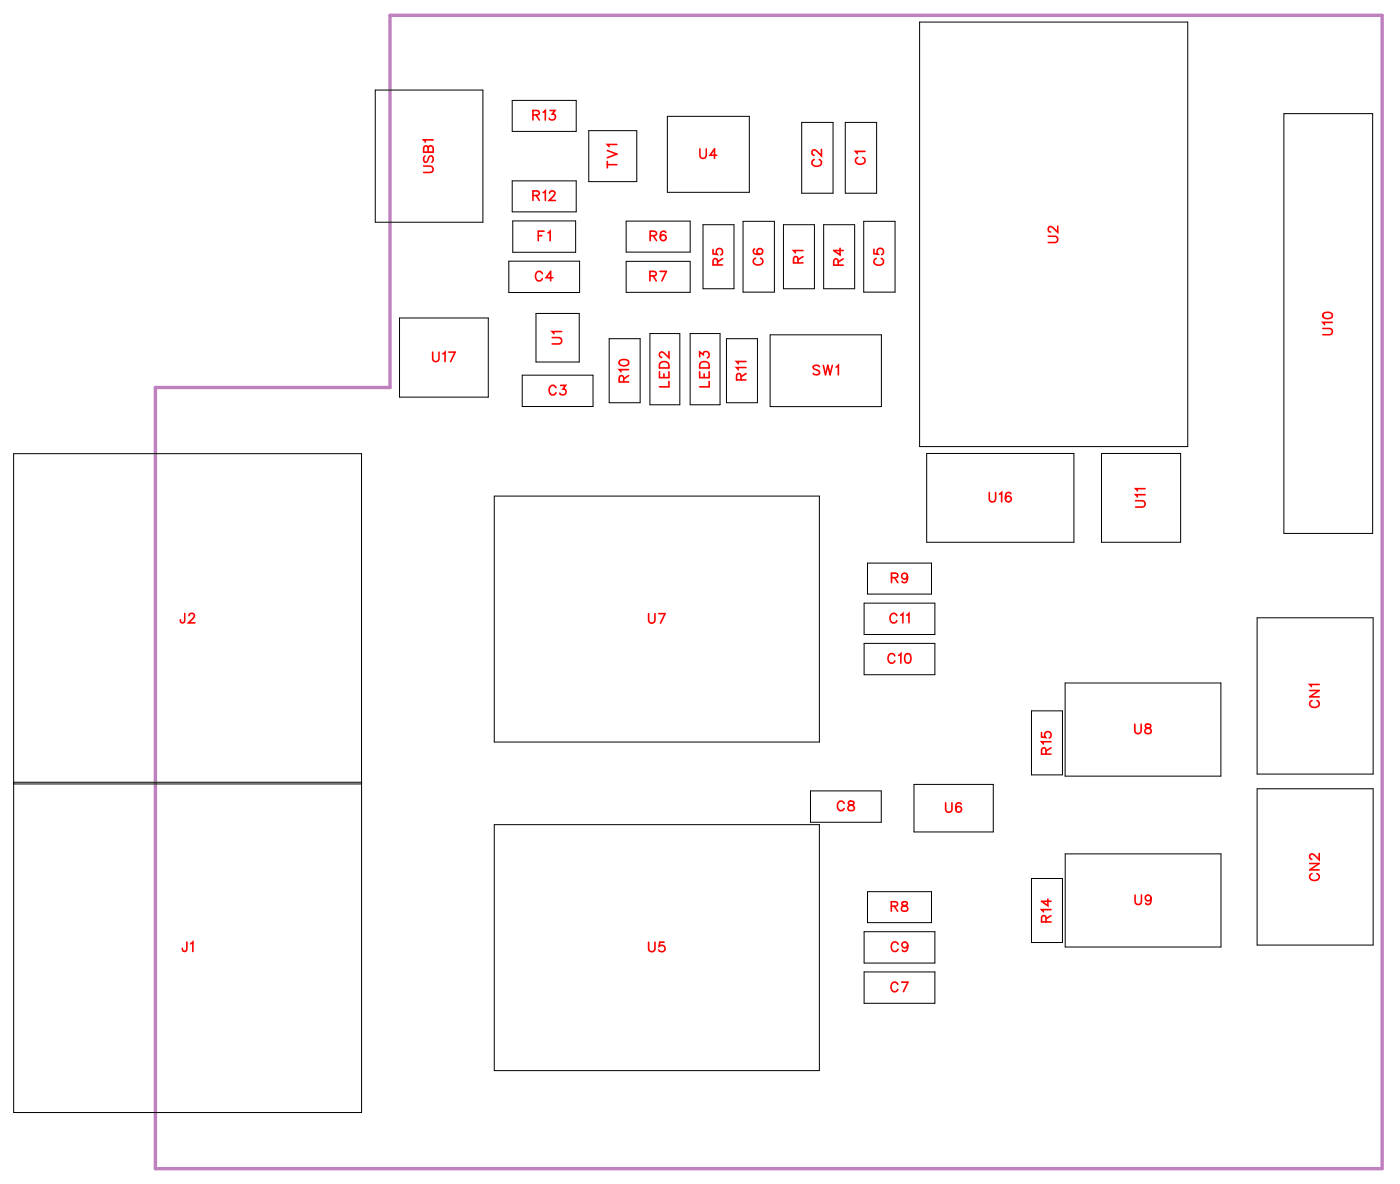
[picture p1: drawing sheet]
<svg xmlns="http://www.w3.org/2000/svg" width="104mm" height="88mm" viewBox="0 0 104 88" stroke-linecap="round" stroke-linejoin="round" font-family="sans-serif">
<path d="M29.1 1.1h74v86h-91.5v-58.2h17.5z" fill="none" stroke="#bf80bf" stroke-width=".25"/>
<g fill="none" stroke="#000" stroke-width=".07">
<path d="M28 6.7h8v9.9h-8zM38 19.5h5.2v2.3h-5.2zM38.2 7.5h4.8v2.3h-4.8zM38.2 13.5h4.8v2.3h-4.8zM38.2 16.5h4.7v2.3h-4.7zM43.9 9.7h3.6v3.8h-3.6zM46.7 16.5h4.8v2.3h-4.8zM46.7 19.5h4.8v2.3h-4.8zM49.8 8.7h6.1v5.6h-6.1zM52.4 16.8h2.3v4.7h-2.3zM55.4 16.5h2.4v5.3h-2.4zM58.4 16.8h2.3v4.7h-2.3z"/>
<path d="M59.8 9.1h2.3v5.3h-2.3zM61.4 16.8h2.3v4.7h-2.3zM63 9.1h2.4v5.3h-2.4zM64.4 16.5h2.4v5.3h-2.4zM68.6 1.6h20v31.7h-20zM95.8 8.5h6.6v31.3h-6.6zM1 33.8h26v49.2h-26zM29.8 23.7h6.6v5.9h-6.6zM36.9 37h24.2v18.3h-24.2zM39 28h5.2v2.3h-5.2zM40 23.4h3.2v3.6h-3.2zM45.4 25.3h2.3v4.7h-2.3z"/>
<path d="M48.5 24.9h2.2v5.3h-2.2zM51.5 24.9h2.2v5.3h-2.2zM54.2 25.3h2.3v4.7h-2.3zM57.4 25h8.3v5.3h-8.3zM69.1 33.8h11v6.6h-11zM82.2 33.8h5.9v6.6h-5.9zM1 58.5h26M1 58.3h26M60.5 59h5.2v2.3h-5.2zM64.5 45h5.2v2.3h-5.2zM64.5 48h5.2v2.3h-5.2zM64.7 42h4.8v2.3h-4.8z"/>
<path d="M68.2 58.5h5.9v3.5h-5.9zM76.9 53h2.3v4.8h-2.3zM79.4 50.9h11.7v7h-11.7zM93.8 46.1h8.6v11.6h-8.6zM93.8 58.8h8.6v11.7h-8.6zM36.9 61.5h24.2v18.3h-24.2zM64.5 69.5h5.2v2.3h-5.2zM64.5 72.5h5.2v2.3h-5.2zM64.7 66.5h4.8v2.3h-4.8zM76.9 65.5h2.3v4.8h-2.3zM79.5 63.7h11.6v6.9h-11.6z"/>
</g>
<g fill="none" stroke="#f00" stroke-width=".12">
<path d="M31.6 12.4h.5l.2 .2-.1 .2-.6 .1M31.7 11.6l-.1 .2 .1 .3 .2-.1 .2-.4h.1l.1 .2-.1 .3M31.9 11v-.1h-.2l-.1 .4h.7v-.3l-.1-.1h-.2l-.1 .4M32.3 10.4h-.7l.1 .2M39.8 14.6l.4-.1v-.1l-.1-.2h-.3v.7M39.8 8.6l.4-.1v-.1l-.1-.2h-.3v.7M40 14.6l.2 .3M40 8.6l.2 .3M40.1 17.6h.3M40.5 14.4l.2-.2v.7M40.5 8.4l.2-.2v.7M40.6 17.2h-.5v.7"/>
<path d="M40.9 17.4l.1-.2v.7M41 14.4l.1-.2h.2l.1 .2-.1 .2-.3 .3h.4M41 8.2h.4l-.2 .3a.24 .24 0 0 1 .2 .4 .24 .24 0 0 1-.4-.1M45.3 12.3h.7M45.3 12v.5M45.3 11.2l.7 .3-.7 .3M46 10.8h-.7l.1 .1M48.5 17.6l.4-.1 .1-.1-.2-.2h-.3v.7M48.7 17.6l.3 .3M49.7 17.3h-.1a.35 .35 0 0 0-.4 .2 .35 .35 0 0 0 .3 .4 .22 .22 0 0 0 .2-.2 .22 .22 0 0 0-.2-.2 .22 .22 0 0 0-.3 .2M52.2 11.1v.5l.2 .2 .2-.1 .1-.6M53.2 18.6v.3l.3 .1a.25 .25 0 0 1 0-.4 .25 .25 0 0 1 .4 0 .25 .25 0 0 1-.1 .4"/>
<path d="M53.5 11.6h-.5l.3-.5v.7M53.5 19.8v-.4l-.2-.1-.1 .2v.3h.7M53.9 19.3l-.4 .2M56.3 18.6h-.1a.35 .35 0 0 0 .3 .4 .35 .35 0 0 0 .4-.2 .22 .22 0 0 0-.2-.3 .22 .22 0 0 0-.2 .2 .22 .22 0 0 0 .2 .3M56.4 19.3a.26 .26 0 0 0-.2 .2 .26 .26 0 0 0 .3 .3h.1a.26 .26 0 0 0 .3-.3 .26 .26 0 0 0-.2-.2M59.5 19.6v-.4l-.2-.1-.1 .2v.3h.7M59.9 18.7h-.7l.1 .1M59.9 19.1l-.4 .3M60.7 11.9a.26 .26 0 0 0-.1 .3 .26 .26 0 0 0 .2 .2h.2a.26 .26 0 0 0 .3-.2 .26 .26 0 0 0-.2-.3M61.3 11.1v.5l-.4-.3-.2-.1-.1 .1v.1l.1 .2M62.5 19.8v-.4l-.2-.1-.1 .2v.3h.7M62.7 18.5v.5l-.5-.3h.7"/>
<path d="M62.9 19.3l-.4 .2M64 11.7a.26 .26 0 0 0-.2 .3 .26 .26 0 0 0 .3 .2h.1a.26 .26 0 0 0 .3-.2 .26 .26 0 0 0-.1-.3M64.5 11.3h-.7l.1 .2M65.2 18.6v.3l.3 .1a.25 .25 0 0 1 0-.4 .25 .25 0 0 1 .4 0 .25 .25 0 0 1-.1 .4M65.4 19.3a.26 .26 0 0 0-.2 .3 .26 .26 0 0 0 .3 .2h.1a.26 .26 0 0 0 .3-.2 .26 .26 0 0 0-.2-.3M78.2 17.6h.5l.2 .2-.1 .3h-.6M78.9 16.9v.4l-.3-.3-.3-.1-.1 .1v.2l.2 .1M32.3 26.3v.5l.2 .2 .2-.1v-.6M33 26.4l.2-.1v.7M33.5 26.3h.4l-.3 .7M40.5 20.4a.26 .26 0 0 0-.3-.2 .26 .26 0 0 0-.3 .3v.2a.26 .26 0 0 0 .3 .2 .26 .26 0 0 0 .3-.1M41.2 25.2h.5l.2 .2-.1 .2h-.6"/>
<path d="M41.2 20.7h-.5l.4-.5v.7M41.5 28.9a.26 .26 0 0 0-.3-.2 .26 .26 0 0 0-.2 .3v.2a.26 .26 0 0 0 .2 .2 .26 .26 0 0 0 .3-.1M41.8 28.7h.4l-.2 .3a.24 .24 0 0 1 .2 .4 .25 .25 0 0 1-.5-.1M41.9 24.7h-.7l.1 .2M46.2 26.9l.3-.1a.3 .3 0 0 1 .4 .3 .38 .38 0 0 1-.4 .2 .38 .38 0 0 1-.3-.3zM46.5 28.5v-.4l-.2-.1-.1 .2v.3h.7M46.9 27.6h-.7l.1 .1M46.9 28l-.4 .2M48.5 20.6l.4-.1 .1-.1-.2-.2h-.3v.7M48.7 20.6l.3 .3M49.2 27.7v.5h.7v-.5M49.2 20.2h.5l-.3 .7"/>
<path d="M49.3 27h.2h.3l.1 .4h-.7zM49.5 27.9v.3M49.9 26.2v.5l-.3-.4-.3-.1-.1 .2v.1l.2 .1M49.9 28.4v.4h-.7M52.2 26.6v-.4l.3 .2a.24 .24 0 0 1 .3-.1 .24 .24 0 0 1 0 .4M52.2 27.7v.5h.7v-.5M52.3 27h.2h.3l.1 .4h-.7zM52.5 27.9v.3M52.9 28.4v.4h-.7M55.3 28.3l-.1-.4h-.1l-.2 .1v.3h.7M55.6 27.4h-.7l.2 .2M55.6 27h-.7l.2 .1"/>
<path d="M55.6 27.9l-.3 .2M61.1 27.3l-.1-.1-.3 .1v.2l.4 .2v.1l-.1 .1-.3-.1M61.4 27.2l.2 .7 .1-.7 .2 .7 .2-.7M62.4 27.4l.1-.2v.7M73.8 36.7v.5l.2 .2 .2-.1 .1-.6M74.5 36.9l.2-.2v.7M75.4 36.8a.35 .35 0 0 0-.5 .2 .35 .35 0 0 0 .3 .4 .22 .22 0 0 0 .2-.2 .22 .22 0 0 0-.2-.2 .22 .22 0 0 0-.2 .2M84.7 37.3h.5l.2 .2-.1 .3h-.6M85.4 36.9h-.7l.1 .2M85.4 36.4h-.7l.1 .2M98.7 24.5h.5l.2 .2-.1 .2-.6 .1M98.7 23.4l.3-.1a.3 .3 0 0 1 .4 .3 .38 .38 0 0 1-.4 .2 .38 .38 0 0 1-.3-.3z"/>
<path d="M99.4 24h-.7l.1 .2M13.8 45.7l-.1 .7h-.2l-.1-.2M14.1 45.9l.1-.2h.2l.1 .2-.1 .2-.3 .3h.4M48.4 45.8v.5l.2 .2 .2-.1 .1-.6M49.1 45.8h.5l-.3 .7M63 59.9a.26 .26 0 0 0-.3-.2 .26 .26 0 0 0-.2 .3v.2a.26 .26 0 0 0 .2 .2 .26 .26 0 0 0 .3-.1M63.3 59.8v.2l.3 .1 .1 .1a.24 .24 0 0 1-.2 .3 .24 .24 0 0 1-.3-.3l.5-.3v-.1zM66.5 43.1l.4-.1 .1-.1-.2-.2h-.3v.7M66.7 43.1l.3 .3M66.7 48.9a.26 .26 0 0 0-.3-.2 .26 .26 0 0 0-.2 .3v.2a.26 .26 0 0 0 .2 .2 .26 .26 0 0 0 .3-.1M66.9 45.9a.26 .26 0 0 0-.3-.2 .26 .26 0 0 0-.2 .3v.2a.26 .26 0 0 0 .2 .2 .26 .26 0 0 0 .3-.1M67 48.9l.2-.2v.7"/>
<path d="M67.2 45.9l.1-.2v.7M67.6 48.8l.1-.1a.37 .37 0 0 1 .2 .4 .37 .37 0 0 1-.2 .3 .45 .45 0 0 1-.1-.6zM67.6 45.9l.2-.2v.7M67.7 43a.22 .22 0 0 1-.3 .2 .22 .22 0 0 1-.1-.4 .22 .22 0 0 1 .4 0v.2a.34 .34 0 0 1-.3 .4l-.1-.1M70.5 59.9v.5l.2 .2 .3-.1v-.6M71.7 60v-.1a.35 .35 0 0 0-.5 .2 .35 .35 0 0 0 .3 .5 .22 .22 0 0 0 .2-.2 .22 .22 0 0 0-.2-.3 .22 .22 0 0 0-.2 .2M77.7 54.6v.4h.3a.25 .25 0 0 1 0-.4 .25 .25 0 0 1 .4 .1 .25 .25 0 0 1-.1 .3M78 56.2v-.4h-.2l-.1 .1v.3h.7M78.4 55.3h-.7l.1 .2M78.4 55.8l-.4 .2M84.6 54v.5l.2 .2 .3-.1v-.6M85.5 54v.2l.3 .1 .1 .2a.24 .24 0 0 1-.3 .2 .24 .24 0 0 1-.2-.2l.4-.3v-.2z"/>
<path d="M97.7 51.5h.7l-.7 .5h.7M97.9 52.2a.26 .26 0 0 0-.2 .3 .26 .26 0 0 0 .3 .2h.1a.26 .26 0 0 0 .3-.2 .26 .26 0 0 0-.2-.3M98.4 51h-.7l.1 .2M13.9 70.2v.7h-.2l-.1-.2M14.2 70.4l.2-.2v.7M48.4 70.3v.5l.2 .2 .2-.1 .1-.6M49.5 70.3h-.3v.3a.25 .25 0 0 1 .3 0 .25 .25 0 0 1 0 .3 .25 .25 0 0 1-.4-.1M66.5 67.6l.4-.1 .1-.1-.2-.2h-.3v.7M66.7 67.6l.3 .3M67 73.4a.26 .26 0 0 0-.3-.2 .26 .26 0 0 0-.2 .3v.2a.26 .26 0 0 0 .2 .2 .26 .26 0 0 0 .3-.1M67 70.4a.26 .26 0 0 0-.3-.2 .26 .26 0 0 0-.2 .3v.2a.26 .26 0 0 0 .2 .2 .26 .26 0 0 0 .3-.1M67.2 73.2h.5l-.3 .7"/>
<path d="M67.3 67.3v.2l.3 .1 .1 .1a.24 .24 0 0 1-.2 .3 .24 .24 0 0 1-.3-.3l.5-.3-.1-.1zM67.7 70.5a.22 .22 0 0 1-.3 .2 .22 .22 0 0 1-.1-.4 .22 .22 0 0 1 .4 0v.2a.34 .34 0 0 1-.3 .4l-.1-.1M78 68.7v-.4h-.2l-.1 .1v.3h.7M78.2 67v.5l-.5-.3h.7M78.4 67.8h-.7l.1 .2M78.4 68.3l-.4 .2M84.7 66.7v.5l.2 .2 .2-.1v-.6M85.9 67a.22 .22 0 0 1-.3 .2 .22 .22 0 0 1-.1-.4 .22 .22 0 0 1 .3 0l.1 .2a.34 .34 0 0 1-.3 .4l-.1-.1M97.7 64.4h.7l-.7 .5h.7M97.9 65.1a.26 .26 0 0 0-.2 .3 .26 .26 0 0 0 .3 .2h.1a.26 .26 0 0 0 .3-.2 .26 .26 0 0 0-.2-.3M98.4 63.6v.5l-.3-.3-.3-.1-.1 .1v.1l.2 .2"/>
</g>
<g font-size="1.2" fill="#fff">
<text x="39.7" y="9.2">R13</text>
<text x="32.6" y="12.9" transform="rotate(-90 32.6 12.9)">USB1</text>
<text x="39.7" y="15.2">R12</text>
<text x="46.3" y="12.6" transform="rotate(-90 46.3 12.6)">TV1</text>
<text x="52.1" y="12.1">U4</text>
<text x="61.6" y="12.5" transform="rotate(-90 61.6 12.5)">C2</text>
<text x="64.8" y="12.3" transform="rotate(-90 64.8 12.3)">C1</text>
<text x="39.9" y="21.2">C4</text>
<text x="40.1" y="18.2">F1</text>
<text x="48.4" y="21.2">R7</text>
<text x="48.4" y="18.2">R6</text>
<text x="54.2" y="19.8" transform="rotate(-90 54.2 19.8)">R5</text>
<text x="57.2" y="19.8" transform="rotate(-90 57.2 19.8)">C6</text>
<text x="60.2" y="19.7" transform="rotate(-90 60.2 19.7)">R1</text>
<text x="63.2" y="19.8" transform="rotate(-90 63.2 19.8)">R4</text>
<text x="66.2" y="19.8" transform="rotate(-90 66.2 19.8)">C5</text>
<text x="79.2" y="18.1" transform="rotate(-90 79.2 18.1)">U2</text>
<text x="32.2" y="27.3">U17</text>
<text x="40.9" y="29.7">C3</text>
<text x="42.2" y="25.7" transform="rotate(-90 42.2 25.7)">U1</text>
<text x="47.2" y="28.5" transform="rotate(-90 47.2 28.5)">R10</text>
<text x="50.2" y="28.9" transform="rotate(-90 50.2 28.9)">LED2</text>
<text x="53.2" y="28.9" transform="rotate(-90 53.2 28.9)">LED3</text>
<text x="55.9" y="28.4" transform="rotate(-90 55.9 28.4)">R11</text>
<text x="60.6" y="28.2">SW1</text>
<text x="99.7" y="25" transform="rotate(-90 99.7 25)">U10</text>
<text x="73.7" y="37.7">U16</text>
<text x="85.7" y="37.9" transform="rotate(-90 85.7 37.9)">U11</text>
<text x="13.4" y="46.7">J2</text>
<text x="48.3" y="46.8">U7</text>
<text x="66.3" y="46.7">C11</text>
<text x="66.4" y="43.7">R9</text>
<text x="66.2" y="49.7">C10</text>
<text x="98.7" y="52.8" transform="rotate(-90 98.7 52.8)">CN1</text>
<text x="78.7" y="56.3" transform="rotate(-90 78.7 56.3)">R15</text>
<text x="84.6" y="55">U8</text>
<text x="62.4" y="60.7">C8</text>
<text x="70.5" y="60.9">U6</text>
<text x="98.7" y="65.7" transform="rotate(-90 98.7 65.7)">CN2</text>
<text x="13.5" y="71.2">J1</text>
<text x="48.3" y="71.3">U5</text>
<text x="66.4" y="71.2">C9</text>
<text x="66.4" y="68.2">R8</text>
<text x="78.7" y="68.8" transform="rotate(-90 78.7 68.8)">R14</text>
<text x="84.6" y="67.7">U9</text>
<text x="66.4" y="74.2">C7</text>
</g>
</svg>
